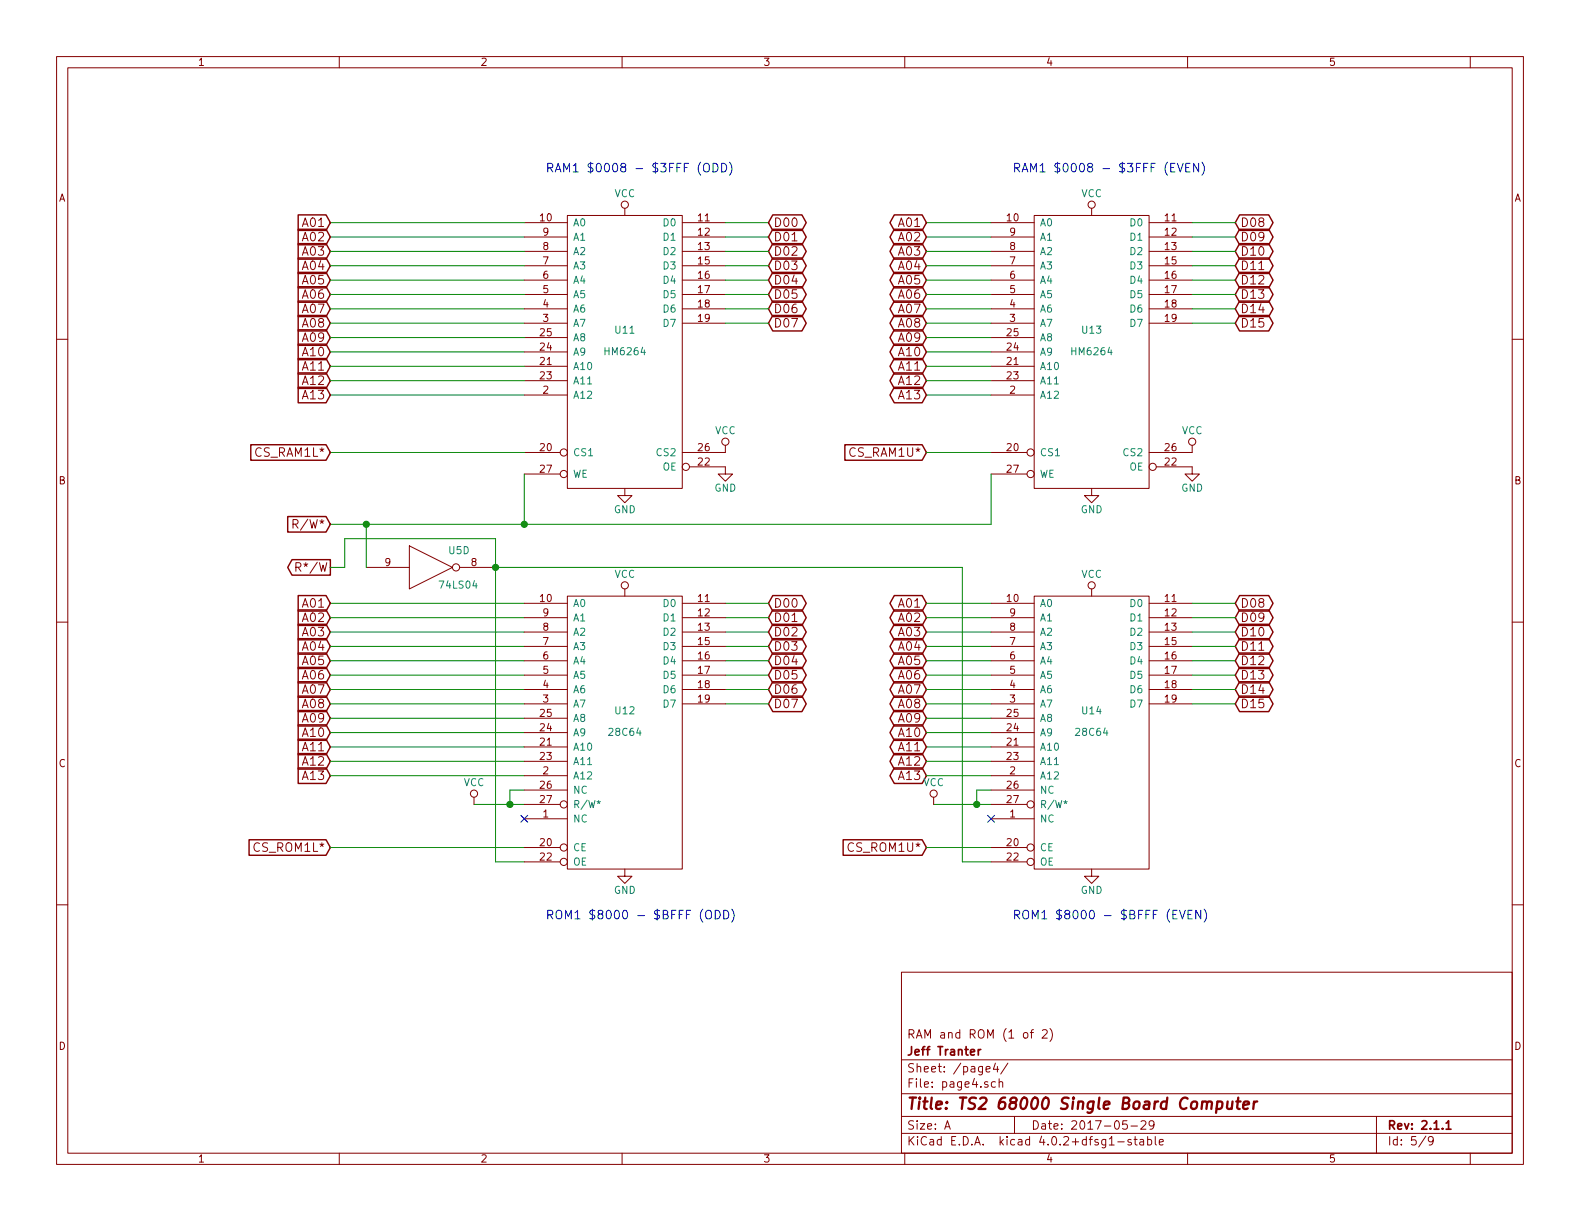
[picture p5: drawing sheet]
EESchema Schematic File Version 2
LIBS:power
LIBS:device
LIBS:transistors
LIBS:conn
LIBS:linear
LIBS:regul
LIBS:74xx
LIBS:cmos4000
LIBS:adc-dac
LIBS:memory
LIBS:xilinx
LIBS:ts2-cache
EELAYER 25 0
EELAYER END
$Descr A 11000 8500
encoding utf-8
Sheet 5 9
Title "TS2 68000 Single Board Computer"
Date "2017-05-29"
Rev "2.1.1"
Comp "Jeff Tranter"
Comment1 "RAM and ROM (1 of 2)"
Comment2 ""
Comment3 ""
Comment4 ""
$EndDescr
$Comp
L HM6264 U11
U 1 1
P 4350 2450
F 0 "U11" H 4350 2600 50  0000 C CNN
F 1 "HM6264" H 4350 2450 50  0000 C CNN
F 2 "Housings_DIP:DIP-28_W15.24mm" H 4350 2450 50  0001 C CNN
F 3 "" H 4350 2450 50  0000 C CNN
	1    4350 2450
	1    0    0    -1  
$EndComp
$Comp
L HM6264 U13
U 1 1
P 7600 2450
F 0 "U13" H 7600 2600 50  0000 C CNN
F 1 "HM6264" H 7600 2450 50  0000 C CNN
F 2 "Housings_DIP:DIP-28_W15.24mm" H 7600 2450 50  0001 C CNN
F 3 "" H 7600 2450 50  0000 C CNN
	1    7600 2450
	1    0    0    -1  
$EndComp
$Comp
L 74LS04 U5
U 4 1
P 3000 3950
F 0 "U5" H 3195 4065 50  0000 C CNN
F 1 "74LS04" H 3190 3825 50  0000 C CNN
F 2 "Housings_DIP:DIP-14_W7.62mm" H 3000 3950 50  0001 C CNN
F 3 "" H 3000 3950 50  0000 C CNN
	4    3000 3950
	1    0    0    -1  
$EndComp
Wire Wire Line
	2550 3650 2550 3950
Wire Wire Line
	2300 3650 6900 3650
Wire Wire Line
	3650 3650 3650 3300
Connection ~ 2550 3650
Text GLabel 2300 3650 0    60   Input ~ 0
R/W*
Wire Wire Line
	3650 3150 2300 3150
Text GLabel 2300 3150 0    60   Input ~ 0
CS_RAM1L*
Wire Wire Line
	3450 3750 3450 6000
Wire Wire Line
	2300 1550 3650 1550
Wire Wire Line
	3650 2750 2300 2750
Text GLabel 2300 1550 0    60   Input ~ 0
A01
Text GLabel 2300 1650 0    60   Input ~ 0
A02
Wire Wire Line
	2300 1650 3650 1650
Text GLabel 2300 1750 0    60   Input ~ 0
A03
Text GLabel 2300 1850 0    60   Input ~ 0
A04
Text GLabel 2300 1950 0    60   Input ~ 0
A05
Text GLabel 2300 2050 0    60   Input ~ 0
A06
Text GLabel 2300 2150 0    60   Input ~ 0
A07
Text GLabel 2300 2250 0    60   Input ~ 0
A08
Text GLabel 2300 2350 0    60   Input ~ 0
A09
Text GLabel 2300 2450 0    60   Input ~ 0
A10
Text GLabel 2300 2550 0    60   Input ~ 0
A11
Text GLabel 2300 2650 0    60   Input ~ 0
A12
Text GLabel 2300 2750 0    60   Input ~ 0
A13
Wire Wire Line
	2300 2650 3650 2650
Wire Wire Line
	2300 2550 3650 2550
Wire Wire Line
	2300 2450 3650 2450
Wire Wire Line
	2300 2350 3650 2350
Wire Wire Line
	2300 2250 3650 2250
Wire Wire Line
	2300 2150 3650 2150
Wire Wire Line
	2300 2050 3650 2050
Wire Wire Line
	2300 1950 3650 1950
Wire Wire Line
	2300 1850 3650 1850
Wire Wire Line
	2300 1750 3650 1750
Wire Wire Line
	3650 4200 2300 4200
Text GLabel 2300 4200 0    60   Input ~ 0
A01
Wire Wire Line
	5050 1550 5350 1550
Text GLabel 5350 1550 2    60   BiDi ~ 0
D00
Text GLabel 5350 1650 2    60   BiDi ~ 0
D01
Text GLabel 5350 1750 2    60   BiDi ~ 0
D02
Text GLabel 5350 1850 2    60   BiDi ~ 0
D03
Text GLabel 5350 1950 2    60   BiDi ~ 0
D04
Text GLabel 5350 2050 2    60   BiDi ~ 0
D05
Text GLabel 5350 2150 2    60   BiDi ~ 0
D06
Text GLabel 5350 2250 2    60   BiDi ~ 0
D07
Wire Wire Line
	5050 2250 5350 2250
Wire Wire Line
	5050 2150 5350 2150
Wire Wire Line
	5050 2050 5350 2050
Wire Wire Line
	5050 1950 5350 1950
Wire Wire Line
	5050 1850 5350 1850
Wire Wire Line
	5050 1750 5350 1750
Wire Wire Line
	5050 1650 5350 1650
$Comp
L GND #PWR047
U 1 1
P 5050 3250
F 0 "#PWR047" H 5050 3000 50  0001 C CNN
F 1 "GND" H 5050 3100 50  0000 C CNN
F 2 "" H 5050 3250 50  0000 C CNN
F 3 "" H 5050 3250 50  0000 C CNN
	1    5050 3250
	1    0    0    -1  
$EndComp
$Comp
L VCC #PWR048
U 1 1
P 5050 3150
F 0 "#PWR048" H 5050 3000 50  0001 C CNN
F 1 "VCC" H 5050 3300 50  0000 C CNN
F 2 "" H 5050 3150 50  0000 C CNN
F 3 "" H 5050 3150 50  0000 C CNN
	1    5050 3150
	1    0    0    -1  
$EndComp
$Comp
L VCC #PWR049
U 1 1
P 8300 3150
F 0 "#PWR049" H 8300 3000 50  0001 C CNN
F 1 "VCC" H 8300 3300 50  0000 C CNN
F 2 "" H 8300 3150 50  0000 C CNN
F 3 "" H 8300 3150 50  0000 C CNN
	1    8300 3150
	1    0    0    -1  
$EndComp
$Comp
L GND #PWR050
U 1 1
P 8300 3250
F 0 "#PWR050" H 8300 3000 50  0001 C CNN
F 1 "GND" H 8300 3100 50  0000 C CNN
F 2 "" H 8300 3250 50  0000 C CNN
F 3 "" H 8300 3250 50  0000 C CNN
	1    8300 3250
	1    0    0    -1  
$EndComp
Wire Wire Line
	6900 1550 6450 1550
Text GLabel 6450 1550 0    60   BiDi ~ 0
A01
$Comp
L VCC #PWR051
U 1 1
P 4350 1500
F 0 "#PWR051" H 4350 1350 50  0001 C CNN
F 1 "VCC" H 4350 1650 50  0000 C CNN
F 2 "" H 4350 1500 50  0000 C CNN
F 3 "" H 4350 1500 50  0000 C CNN
	1    4350 1500
	1    0    0    -1  
$EndComp
$Comp
L GND #PWR052
U 1 1
P 4350 3400
F 0 "#PWR052" H 4350 3150 50  0001 C CNN
F 1 "GND" H 4350 3250 50  0000 C CNN
F 2 "" H 4350 3400 50  0000 C CNN
F 3 "" H 4350 3400 50  0000 C CNN
	1    4350 3400
	1    0    0    -1  
$EndComp
Text GLabel 2300 4300 0    60   Input ~ 0
A02
Wire Wire Line
	2300 4300 3650 4300
Text GLabel 2300 5900 0    60   Input ~ 0
CS_ROM1L*
$Comp
L GND #PWR053
U 1 1
P 4350 6050
F 0 "#PWR053" H 4350 5800 50  0001 C CNN
F 1 "GND" H 4350 5900 50  0000 C CNN
F 2 "" H 4350 6050 50  0000 C CNN
F 3 "" H 4350 6050 50  0000 C CNN
	1    4350 6050
	1    0    0    -1  
$EndComp
$Comp
L VCC #PWR054
U 1 1
P 4350 4150
F 0 "#PWR054" H 4350 4000 50  0001 C CNN
F 1 "VCC" H 4350 4300 50  0000 C CNN
F 2 "" H 4350 4150 50  0000 C CNN
F 3 "" H 4350 4150 50  0000 C CNN
	1    4350 4150
	1    0    0    -1  
$EndComp
Wire Wire Line
	3300 5600 3650 5600
$Comp
L VCC #PWR055
U 1 1
P 3300 5600
F 0 "#PWR055" H 3300 5450 50  0001 C CNN
F 1 "VCC" H 3300 5750 50  0000 C CNN
F 2 "" H 3300 5600 50  0000 C CNN
F 3 "" H 3300 5600 50  0000 C CNN
	1    3300 5600
	1    0    0    -1  
$EndComp
Text GLabel 2300 4400 0    60   Input ~ 0
A03
Text GLabel 2300 4500 0    60   Input ~ 0
A04
Text GLabel 2300 4600 0    60   Input ~ 0
A05
Text GLabel 2300 4700 0    60   Input ~ 0
A06
Text GLabel 2300 4800 0    60   Input ~ 0
A07
Text GLabel 2300 4900 0    60   Input ~ 0
A08
Text GLabel 2300 5000 0    60   Input ~ 0
A09
Text GLabel 2300 5100 0    60   Input ~ 0
A10
Text GLabel 2300 5200 0    60   Input ~ 0
A11
Text GLabel 2300 5300 0    60   Input ~ 0
A12
Text GLabel 2300 5400 0    60   Input ~ 0
A13
Wire Wire Line
	3450 6000 3650 6000
Wire Wire Line
	2300 5900 3650 5900
Wire Wire Line
	3650 5400 2300 5400
Wire Wire Line
	2300 5300 3650 5300
Wire Wire Line
	2300 5200 3650 5200
Wire Wire Line
	2300 5100 3650 5100
Wire Wire Line
	2300 5000 3650 5000
Wire Wire Line
	2300 4900 3650 4900
Wire Wire Line
	2300 4800 3650 4800
Wire Wire Line
	2300 4700 3650 4700
Wire Wire Line
	2300 4600 3650 4600
Wire Wire Line
	2300 4500 3650 4500
Wire Wire Line
	2300 4400 3650 4400
Text GLabel 5350 4200 2    60   BiDi ~ 0
D00
Wire Wire Line
	5050 4200 5350 4200
Text GLabel 5350 4300 2    60   BiDi ~ 0
D01
Text GLabel 5350 4400 2    60   BiDi ~ 0
D02
Text GLabel 5350 4500 2    60   BiDi ~ 0
D03
Text GLabel 5350 4600 2    60   BiDi ~ 0
D04
Text GLabel 5350 4700 2    60   BiDi ~ 0
D05
Text GLabel 5350 4800 2    60   BiDi ~ 0
D06
Text GLabel 5350 4900 2    60   BiDi ~ 0
D07
Wire Wire Line
	5050 4300 5350 4300
Wire Wire Line
	5050 4400 5350 4400
Wire Wire Line
	5050 4500 5350 4500
Wire Wire Line
	5050 4600 5350 4600
Wire Wire Line
	5050 4700 5350 4700
Wire Wire Line
	5050 4800 5350 4800
Wire Wire Line
	5050 4900 5350 4900
Text GLabel 8600 1550 2    60   BiDi ~ 0
D08
Wire Wire Line
	8300 1550 8600 1550
Text GLabel 8600 1650 2    60   BiDi ~ 0
D09
Text GLabel 8600 1750 2    60   BiDi ~ 0
D10
Text GLabel 8600 1850 2    60   BiDi ~ 0
D11
Text GLabel 8600 1950 2    60   BiDi ~ 0
D12
Text GLabel 8600 2050 2    60   BiDi ~ 0
D13
Text GLabel 8600 2150 2    60   BiDi ~ 0
D14
Text GLabel 8600 2250 2    60   BiDi ~ 0
D15
Wire Wire Line
	8300 1650 8600 1650
Wire Wire Line
	8300 1750 8600 1750
Wire Wire Line
	8300 1850 8600 1850
Wire Wire Line
	8300 1950 8600 1950
Wire Wire Line
	8300 2050 8600 2050
Wire Wire Line
	8300 2150 8600 2150
Wire Wire Line
	8300 2250 8600 2250
Wire Wire Line
	6900 3650 6900 3300
Connection ~ 3650 3650
$Comp
L VCC #PWR056
U 1 1
P 7600 1500
F 0 "#PWR056" H 7600 1350 50  0001 C CNN
F 1 "VCC" H 7600 1650 50  0000 C CNN
F 2 "" H 7600 1500 50  0000 C CNN
F 3 "" H 7600 1500 50  0000 C CNN
	1    7600 1500
	1    0    0    -1  
$EndComp
$Comp
L GND #PWR057
U 1 1
P 7600 3400
F 0 "#PWR057" H 7600 3150 50  0001 C CNN
F 1 "GND" H 7600 3250 50  0000 C CNN
F 2 "" H 7600 3400 50  0000 C CNN
F 3 "" H 7600 3400 50  0000 C CNN
	1    7600 3400
	1    0    0    -1  
$EndComp
Text GLabel 6450 3150 0    60   Input ~ 0
CS_RAM1U*
Wire Wire Line
	6450 3150 6900 3150
Text GLabel 6450 1650 0    60   BiDi ~ 0
A02
Text GLabel 6450 1750 0    60   BiDi ~ 0
A03
Text GLabel 6450 1850 0    60   BiDi ~ 0
A04
Text GLabel 6450 1950 0    60   BiDi ~ 0
A05
Text GLabel 6450 2050 0    60   BiDi ~ 0
A06
Text GLabel 6450 2150 0    60   BiDi ~ 0
A07
Text GLabel 6450 2250 0    60   BiDi ~ 0
A08
Text GLabel 6450 2350 0    60   BiDi ~ 0
A09
Text GLabel 6450 2450 0    60   BiDi ~ 0
A10
Text GLabel 6450 2550 0    60   BiDi ~ 0
A11
Text GLabel 6450 2650 0    60   BiDi ~ 0
A12
Text GLabel 6450 2750 0    60   BiDi ~ 0
A13
Wire Wire Line
	6450 2750 6900 2750
Wire Wire Line
	6450 2650 6900 2650
Wire Wire Line
	6450 2550 6900 2550
Wire Wire Line
	6450 2450 6900 2450
Wire Wire Line
	6450 2350 6900 2350
Wire Wire Line
	6450 2250 6900 2250
Wire Wire Line
	6450 2150 6900 2150
Wire Wire Line
	6450 2050 6900 2050
Wire Wire Line
	6450 1950 6900 1950
Wire Wire Line
	6450 1850 6900 1850
Wire Wire Line
	6450 1750 6900 1750
Wire Wire Line
	6450 1650 6900 1650
Text GLabel 6450 4200 0    60   BiDi ~ 0
A01
Text GLabel 8600 4200 2    60   BiDi ~ 0
D08
Text GLabel 8600 4300 2    60   BiDi ~ 0
D09
Text GLabel 8600 4400 2    60   BiDi ~ 0
D10
Text GLabel 8600 4500 2    60   BiDi ~ 0
D11
Text GLabel 8600 4600 2    60   BiDi ~ 0
D12
Text GLabel 8600 4700 2    60   BiDi ~ 0
D13
Text GLabel 8600 4800 2    60   BiDi ~ 0
D14
Text GLabel 8600 4900 2    60   BiDi ~ 0
D15
Wire Wire Line
	8300 4200 8600 4200
Wire Wire Line
	8300 4300 8600 4300
Wire Wire Line
	8300 4400 8600 4400
Wire Wire Line
	8300 4500 8600 4500
Wire Wire Line
	8300 4600 8600 4600
Wire Wire Line
	8300 4700 8600 4700
Wire Wire Line
	8300 4800 8600 4800
Wire Wire Line
	8300 4900 8600 4900
Wire Wire Line
	6450 4200 6900 4200
$Comp
L VCC #PWR058
U 1 1
P 7600 4150
F 0 "#PWR058" H 7600 4000 50  0001 C CNN
F 1 "VCC" H 7600 4300 50  0000 C CNN
F 2 "" H 7600 4150 50  0000 C CNN
F 3 "" H 7600 4150 50  0000 C CNN
	1    7600 4150
	1    0    0    -1  
$EndComp
$Comp
L GND #PWR059
U 1 1
P 7600 6050
F 0 "#PWR059" H 7600 5800 50  0001 C CNN
F 1 "GND" H 7600 5900 50  0000 C CNN
F 2 "" H 7600 6050 50  0000 C CNN
F 3 "" H 7600 6050 50  0000 C CNN
	1    7600 6050
	1    0    0    -1  
$EndComp
Text GLabel 6450 4300 0    60   BiDi ~ 0
A02
Text GLabel 6450 4400 0    60   BiDi ~ 0
A03
Text GLabel 6450 4500 0    60   BiDi ~ 0
A04
Text GLabel 6450 4600 0    60   BiDi ~ 0
A05
Text GLabel 6450 4700 0    60   BiDi ~ 0
A06
Text GLabel 6450 4800 0    60   BiDi ~ 0
A07
Text GLabel 6450 4900 0    60   BiDi ~ 0
A08
Text GLabel 6450 5000 0    60   BiDi ~ 0
A09
Text GLabel 6450 5100 0    60   BiDi ~ 0
A10
Text GLabel 6450 5200 0    60   BiDi ~ 0
A11
Text GLabel 6450 5300 0    60   BiDi ~ 0
A12
Text GLabel 6450 5400 0    60   BiDi ~ 0
A13
Wire Wire Line
	6500 5600 6900 5600
Connection ~ 6800 5600
$Comp
L VCC #PWR060
U 1 1
P 6500 5600
F 0 "#PWR060" H 6500 5450 50  0001 C CNN
F 1 "VCC" H 6500 5750 50  0000 C CNN
F 2 "" H 6500 5600 50  0000 C CNN
F 3 "" H 6500 5600 50  0000 C CNN
	1    6500 5600
	1    0    0    -1  
$EndComp
Wire Wire Line
	6450 5400 6900 5400
Wire Wire Line
	6450 5300 6900 5300
Wire Wire Line
	6450 5200 6900 5200
Wire Wire Line
	6450 5100 6900 5100
Wire Wire Line
	6450 5000 6900 5000
Wire Wire Line
	6450 4900 6900 4900
Wire Wire Line
	6450 4800 6900 4800
Wire Wire Line
	6450 4700 6900 4700
Wire Wire Line
	6450 4600 6900 4600
Wire Wire Line
	6450 4500 6900 4500
Wire Wire Line
	6450 4400 6900 4400
Wire Wire Line
	6450 4300 6900 4300
Text GLabel 6450 5900 0    60   Input ~ 0
CS_ROM1U*
Wire Wire Line
	6450 5900 6900 5900
Wire Wire Line
	3450 3950 6700 3950
Wire Wire Line
	6700 3950 6700 6000
Wire Wire Line
	6700 6000 6900 6000
Text GLabel 2300 3950 0    60   Output ~ 0
R*/W
Wire Wire Line
	2300 3950 2400 3950
Wire Wire Line
	2400 3950 2400 3750
Wire Wire Line
	2400 3750 3450 3750
Connection ~ 3450 3950
$Comp
L 28C64 U12
U 1 1
P 4350 5100
F 0 "U12" H 4350 5250 50  0000 C CNN
F 1 "28C64" H 4350 5100 50  0000 C CNN
F 2 "Housings_DIP:DIP-28_W15.24mm" H 4350 5100 50  0001 C CNN
F 3 "" H 4350 5100 50  0000 C CNN
	1    4350 5100
	1    0    0    -1  
$EndComp
NoConn ~ 3650 5700
Wire Wire Line
	3650 5500 3550 5500
Wire Wire Line
	3550 5500 3550 5600
Connection ~ 3550 5600
$Comp
L 28C64 U14
U 1 1
P 7600 5100
F 0 "U14" H 7600 5250 50  0000 C CNN
F 1 "28C64" H 7600 5100 50  0000 C CNN
F 2 "Housings_DIP:DIP-28_W15.24mm" H 7600 5100 50  0001 C CNN
F 3 "" H 7600 5100 50  0000 C CNN
	1    7600 5100
	1    0    0    -1  
$EndComp
Wire Wire Line
	6900 5500 6800 5500
NoConn ~ 6900 5700
Wire Wire Line
	6800 5500 6800 5600
Text Notes 3800 1200 0    60   ~ 0
RAM1 $0008 - $3FFF (ODD)
Text Notes 7050 1200 0    60   ~ 0
RAM1 $0008 - $3FFF (EVEN)
Text Notes 3800 6400 0    60   ~ 0
ROM1 $8000 - $BFFF (ODD)
Text Notes 7050 6400 0    60   ~ 0
ROM1 $8000 - $BFFF (EVEN)
$EndSCHEMATC
